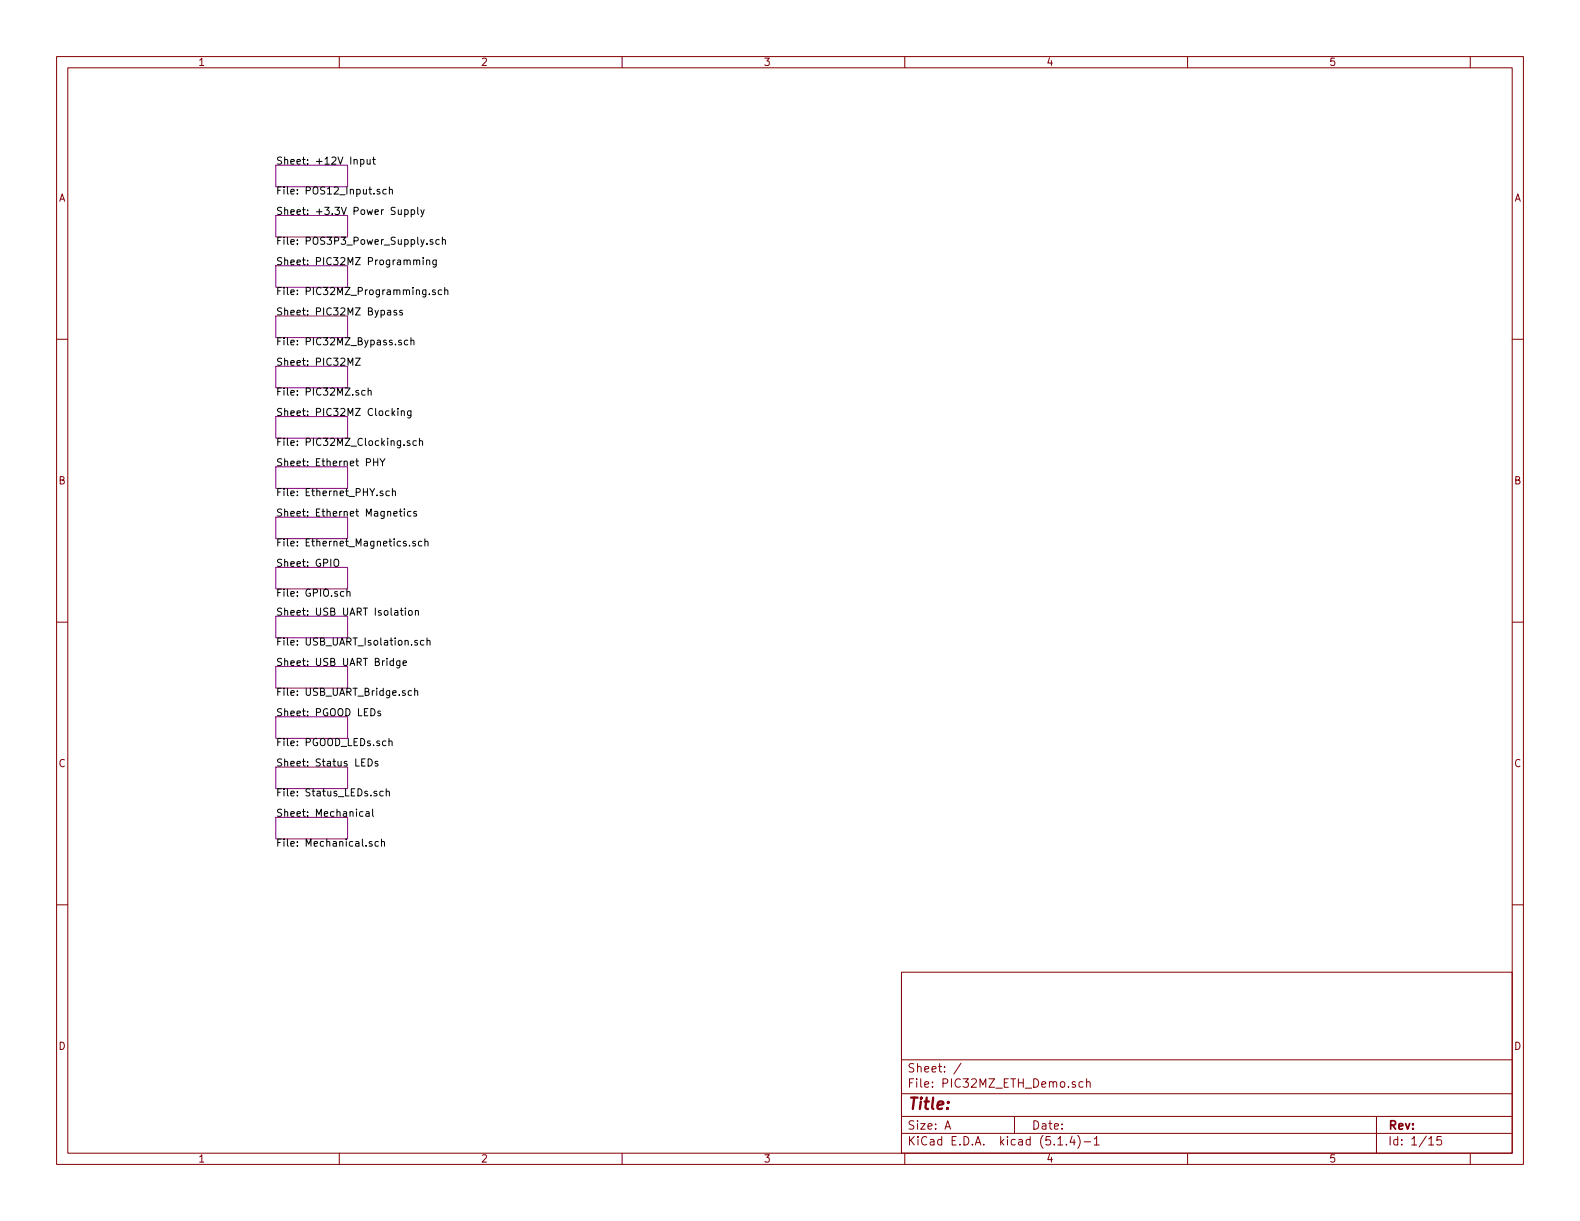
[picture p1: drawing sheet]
<svg xmlns="http://www.w3.org/2000/svg" width="279mm" height="216mm" viewBox="0 0 279 216" stroke-linecap="round" stroke-linejoin="round" font-family="sans-serif">
<g fill="none" stroke="#840000" stroke-width=".18">
<path d="M10 10h259.4v195.9h-259.4zM12 12h255.4v191.9h-255.4zM60 10v2M110 10v2M160 10v2M210 10v2M260 10v2M10 60h2M267.4 60h2M10 110h2M267.4 110h2M10 160h2"/>
<path d="M267.4 160h2M159.4 171.9h108v32h-108zM159.4 197.4h108M159.4 193.4h108M159.4 187.4h108M167.1 199.7l.5-1.5 .5 1.5M167.2 199.2h.8M170 188l-1.3 1.9M179.4 197.4v3M191.5 191.3h-.4l-.3 .2 .1 .6 .2 .2 .4-.1M192.2 191.4l.2-.1h.3l.1 1M192.2 190.8v1.5"/>
<path d="M243.4 197.4v6.5M60 203.9v2M110 203.9v2M159.4 200.4h108M160 203.9v2M187.1 202.5h.8M188.6 202.3v.2M189.6 200.9l-.4 1.1h.9M189.9 201.5v1M190.6 200.8a1.71 1.71 0 0 1 0 2.2M191.7 201.9h1.2M193.5 201.4l.4-.4v1.5"/>
<path d="M193.5 202.5h.9M210 203.9v2M252.7 201.4l.4-.4v1.5M252.7 202.5h.8M254.9 201h-.7l-.1 .7 .2-.2 .5 .1 .1 .2v.5l-.2 .2-.6-.2M260 203.9v2"/>
</g>
<g fill="none" stroke="#840084" stroke-width=".18">
<path d="M48.8 29.2h12.7v3.8h-12.7zM48.8 38.1h12.7v3.8h-12.7zM48.8 47h12.7v3.8h-12.7zM48.8 55.9h12.7v3.8h-12.7zM48.8 64.8h12.7v3.8h-12.7zM48.8 73.7h12.7v3.8h-12.7zM48.8 82.6h12.7v3.8h-12.7zM48.8 91.4h12.7v3.9h-12.7zM48.8 100.3h12.7v3.8h-12.7zM48.8 109h12.7v3.8h-12.7zM48.8 117.9h12.7v3.8h-12.7zM48.8 126.7h12.7v3.9h-12.7z"/>
<path d="M48.8 135.6h12.7v3.8h-12.7zM48.8 144.5h12.7v3.8h-12.7z"/>
</g>
<g fill="none" stroke="#000" stroke-width=".18">
<path d="M63.8 28.2h.3l.3 .2-.1 .6h-.5M63.8 28.2v1.3M64.9 28.2l.1 .8h.3l.2-.1M65.5 28.2v.8M65.9 28.2h.5M66.1 27.8v1.1l.3 .1M67.2 33.5h-.3l-.2 .2v.1l.5 .2v.3h-.5M68.3 33.5h-.4l-.2 .2 .1 .6h.5M68.9 33.6l.1-.1h.3l.1 .8M68.9 33v1.3M71.6 37.1h.3l.3 .2-.1 .6h-.5M71.6 37.1v1.3"/>
<path d="M72.7 37.1h.4l.2 .2-.1 .6h-.5M72.7 37.1v1.3M73.9 36.7v1l.1 .2M74.4 37.1l.3 .8M75 37.1l-.4 1.1-.2 .2M68.6 54.9h.4l.1 .8M69.1 55.2h-.4l-.2 .2 .2 .3h.4M70.1 54.9h-.3l-.2 .1 .1 .2 .4 .1v.4h-.5M71.1 54.9h-.3l-.1 .1v.2l.4 .1v.4h-.4M72.7 59.7v1.3M73.2 46.1l.1-.1h.3l.1 .8M73.7 46.2l.2-.2h.3v.8"/>
<path d="M74.8 45.5v.2M74.8 46v.8M75.4 46.1l.2-.1h.3l.1 .8M75.4 46v.8M75.9 52v.1M76.5 42.4h-.3l-.2 .1 .1 .2 .4 .1v.4h-.5M77 51.3h-.3l-.2 .1v.2l.5 .1v.3h-.5M77.1 46v1l-.2 .2h-.3M77.1 46h-.3l-.3 .2 .2 .6h.4M77.7 42.4h-.4l-.2 .2 .1 .6h.5M78.1 51.3h-.4l-.2 .2 .1 .5h.5M78.2 42.5l.2-.1h.3l.1 .8"/>
<path d="M78.2 41.9v1.3M78.6 51.4l.2-.1h.3l.1 .8M78.6 50.8v1.3M62.9 63.3h.8l-.8 1.3h.8M64.6 69.1l-.4-.1-.2 .3 .1 .5h.5M65.1 69.2l.2-.2 .3 .1v.8M65.1 68.6v1.3M69.4 73l.4 .5M69.8 72.6l-.5 .5M70.4 72.2v.1M70.4 72.6v.9M71 60.2l-.3-.1-.2 .2v.2l.5 .1v.3h-.5"/>
<path d="M71 72.8l.1-.2 .4 .1v.8M71 72.6v.9M72.1 60.2l-.3-.1-.3 .3 .1 .5h.5M72.5 78l-.3-.1-.2 .2 .1 .2 .4 .1v.3h-.5M72.7 60.3l.1-.2 .4 .1v.8M72.7 72.6v1.1l-.3 .2-.3-.1M72.7 72.7l-.4-.1-.2 .3 .1 .5h.5M73.6 78l-.3-.1-.3 .3 .2 .5h.4M74.2 78.1l.1-.2 .4 .1v.8M74.2 77.5v1.3M59.1 99.1a.45 .45 0 0 1 .7 0 .88 .88 0 0 1-.2 1.1l-.4-.1a1.07 1.07 0 0 1-.1-1zM66.1 81.1v1.3"/>
<path d="M66.1 81.7h.7M66.8 81.1v1.3M67.2 81.1l.4 .7 .5-.7M67.6 81.8v.6M67.7 86.9l-.3-.1-.2 .2 .1 .2 .4 .1v.3h-.5M68.9 86.9l-.4-.1-.3 .2 .2 .6h.5M69.4 86.9l.2-.1 .3 .1v.8M69.4 86.4v1.3M69.6 90.8l.6-.1v-.2l-.4-.1-.2 .2 .1 .6h.5M70.6 90.4h.5M70.8 90v1.1l.3 .2M71.5 90v.1"/>
<path d="M71.5 90.4v.9M72.4 96.4v.1M72.7 90.5l-.4-.1-.2 .3 .1 .5h.5M73.5 95.8l-.3-.1-.2 .2v.2l.5 .1v.3h-.5M73.6 90.5l-.3-.1-.1 .2v.2l.4 .1v.3h-.4M74.6 95.8l-.4-.1-.2 .2 .1 .6h.5M75.1 95.8l.2-.1 .3 .1 .1 .7M75.1 95.3v1.2M60.8 104.6h-.3l-.3 .2 .1 .6h.5M61.3 104.7l.2-.1h.3l.1 .8M61.3 104.2v1.2M69.6 116.9l-.4-.1-.2 .3 .1 .5h.5"/>
<path d="M69.6 116.4v1.3M70.7 116.8v1.2l-.2 .1-.3-.1M70.7 116.9l-.3-.1-.3 .3 .1 .5h.5M70.8 108h.5M71 107.5v1.1l.3 .2M71.3 117.2l.6-.1-.1-.2-.3-.1-.2 .2v.6h.5M71.7 107.5v.1M71.7 108v.8M72.3 108.1l.2-.1 .3 .1 .1 .5-.1 .1-.3 .1-.2-.1zM73.5 108.1l.1-.1h.3l.1 .8M73.5 108v.8M73.8 113.3l-.3-.1-.2 .2 .1 .2 .4 .1v.3h-.5"/>
<path d="M75 113.3l-.4-.1-.3 .3 .2 .5h.5M75.5 113.4l.2-.2 .3 .1v.8M75.5 112.8v1.3M65.1 134.2a.64 .64 0 0 1 .7 .6 .64 .64 0 0 1-.7 .7zM66.6 140l-.3-.1-.2 .2 .1 .2 .4 .1v.3h-.5M66.8 134.7l-.3-.1-.2 .2 .1 .2 .4 .1v.3h-.5M67.3 125.8l-.3-.1-.2 .2 .1 .2 .4 .1v.3h-.5M67.8 140l-.4-.1-.2 .2 .1 .6h.5M68.2 131.1l-.3-.1-.3 .2 .2 .6h.4M68.3 139.5v1.2M68.8 131.1l.2-.1 .3 .1v.8M68.8 130.6v1.3"/>
<path d="M72.8 122.2l-.4-.1-.2 .3 .1 .5h.5M73.3 122.3l.2-.2 .3 .1 .1 .8M73.3 121.7v1.3M64.2 143.6l-.4-.1-.2 .2 .1 .6h.5M64.7 143.6h.5l.1 .7M65.3 143.8l-.5 .1-.1 .1 .1 .3h.5M65.8 148.8h-.3l-.2 .2 .1 .1 .4 .2v.3h-.5M65.9 143.1v1.1l.2 .1M66.9 148.8h-.4l-.2 .2 .1 .6h.5M67.5 148.9l.1-.1h.3l.1 .8M67.5 148.4v1.2M68.3 140l.2-.1 .3 .1 .1 .7"/>
</g>
<text font-size="2.8" fill="#840000" x="160.4" y="196.2">Title:</text>
<g font-size="2.1" fill="#840000">
<text x="160.4" y="189.6">Sheet: /</text>
<text x="160.4" y="192.3">File: PIC32MZ_ETH_Demo.sch</text>
<text x="160.4" y="202.5">KiCad E.D.A. kicad (5.1.4)-1</text>
<text x="160.4" y="199.7">Size: A</text>
<text x="182.4" y="199.7">Date:</text>
<text x="245.4" y="199.7">Rev:</text>
<text x="245.4" y="202.5">Id: 1/15</text>
</g>
<g font-size="1.8" fill="#840000">
<text x="35" y="11.6">1</text>
<text x="85" y="11.6">2</text>
<text x="135" y="11.6">3</text>
<text x="185" y="11.6">4</text>
<text x="235" y="11.6">5</text>
<text x="10.4" y="35.6">A</text>
<text x="267.8" y="35.6">A</text>
<text x="10.4" y="85.6">B</text>
<text x="267.8" y="85.6">B</text>
<text x="10.4" y="135.6">C</text>
<text x="267.8" y="135.6">C</text>
<text x="10.4" y="185.6">D</text>
<text x="267.8" y="185.6">D</text>
<text x="35" y="205.5">1</text>
<text x="85" y="205.5">2</text>
<text x="135" y="205.5">3</text>
<text x="185" y="205.5">4</text>
<text x="235" y="205.5">5</text>
</g>
<g font-size="1.8">
<text x="48.8" y="29.1">Sheet: +12V Input</text>
<text x="48.8" y="34.4">File: POS12_Input.sch</text>
<text x="48.8" y="38">Sheet: +3.3V Power Supply</text>
<text x="48.8" y="43.3">File: POS3P3_Power_Supply.sch</text>
<text x="48.8" y="46.9">Sheet: PIC32MZ Programming</text>
<text x="48.8" y="52.2">File: PIC32MZ_Programming.sch</text>
<text x="48.8" y="55.8">Sheet: PIC32MZ Bypass</text>
<text x="48.8" y="61.1">File: PIC32MZ_Bypass.sch</text>
<text x="48.8" y="64.7">Sheet: PIC32MZ</text>
<text x="48.8" y="70">File: PIC32MZ.sch</text>
<text x="48.8" y="73.6">Sheet: PIC32MZ Clocking</text>
<text x="48.8" y="78.8">File: PIC32MZ_Clocking.sch</text>
<text x="48.8" y="82.4">Sheet: Ethernet PHY</text>
<text x="48.8" y="87.7">File: Ethernet_PHY.sch</text>
<text x="48.8" y="91.3">Sheet: Ethernet Magnetics</text>
<text x="48.8" y="96.6">File: Ethernet_Magnetics.sch</text>
<text x="48.8" y="100.2">Sheet: GPIO</text>
<text x="48.8" y="105.5">File: GPIO.sch</text>
<text x="48.8" y="108.9">Sheet: USB UART Isolation</text>
<text x="48.8" y="114.1">File: USB_UART_Isolation.sch</text>
<text x="48.8" y="117.8">Sheet: USB UART Bridge</text>
<text x="48.8" y="123">File: USB_UART_Bridge.sch</text>
<text x="48.8" y="126.6">Sheet: PGOOD LEDs</text>
<text x="48.8" y="131.9">File: PGOOD_LEDs.sch</text>
<text x="48.8" y="135.5">Sheet: Status LEDs</text>
<text x="48.8" y="140.8">File: Status_LEDs.sch</text>
<text x="48.8" y="144.4">Sheet: Mechanical</text>
<text x="48.8" y="149.7">File: Mechanical.sch</text>
</g>
</svg>
